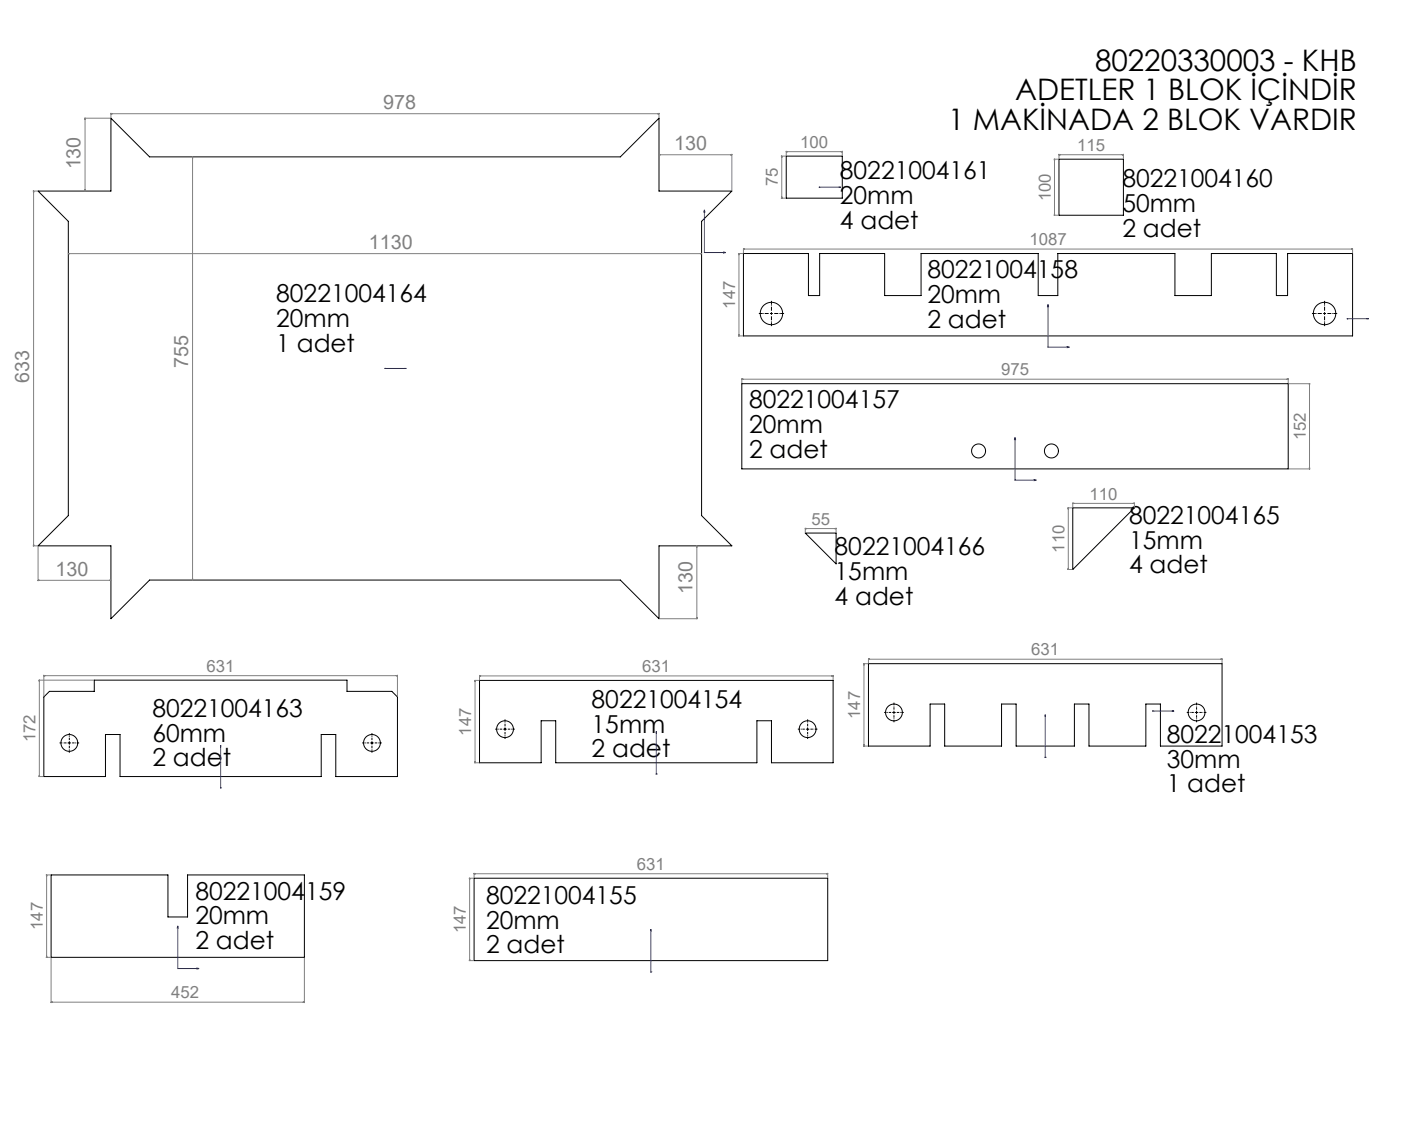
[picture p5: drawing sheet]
<svg xmlns="http://www.w3.org/2000/svg" width="2500mm" height="2000mm" viewBox="0 0 2500 2000" stroke-linecap="round" stroke-linejoin="round" font-family="sans-serif">
<g fill="none" stroke="#000" stroke-width="1.78">
<path d="M198 211l69 69h840l69-69v130h130l-54 54v525l54 54h-130v130l-69-69h-840l-69 69v-130h-130l54-54v-525l-54-54h130zM1403 279h100v75h-100zM1890 284h115v100h-115zM1327 452h116v75h20v-75h116v75h65v-75h209v75h35v-75h209v75h65v-75h116v75h20v-75h116v147h-1087zM1374 559h5M1377 557v5M2361 559h5M2364 557v5M1324 685h975v152h-975zM1914 906h110l-110 110zM1437 951h55v55zM1550 1184h631v147h-110v-75h-26v75h-102v-75h-26v75h-104v-75h-26v75h-101v-75h-26v75h-110z"/>
<path d="M856 1214h631v147h-110v-75h-26v75h-359v-75h-26v75h-110zM88 1233h80v-20h451v20h80l10 10v142h-110v-75h-26v75h-359v-75h-26v75h-110v-142zM1593 1271h5M1595 1269v5M2133 1271h5M2135 1269v5M901 1298v5M1441 1298v5M899 1301h5M1439 1301h5M121 1325h5M124 1323v5"/>
<path d="M661 1325h5M664 1323v5M91 1561h209v75h35v-75h208v147h-452zM846 1567h631v147h-631z"/>
<circle cx="1377" cy="559" r="20"/>
<circle cx="2364" cy="559" r="20"/>
<circle cx="1746" cy="805" r="12"/>
<circle cx="1876" cy="805" r="12"/>
<circle cx="1595" cy="1271" r="15"/>
<circle cx="2135" cy="1271" r="15"/>
<circle cx="901" cy="1301" r="15"/>
<circle cx="1441" cy="1301" r="15"/>
<circle cx="124" cy="1325" r="15"/>
<circle cx="664" cy="1325" r="15"/>
</g>
<g fill="none" stroke="#00f" stroke-width="1.78">
<path d="M1461 334h2zM1462 334h.1M1462 334h38M1500 334h-4h4M1257 374l1 4h-2zM1257 374v77h38M1291 450l4 1-4 1zM1870 543l1 4h-2zM1870 543v76h38M2403 569h2zM2404 569h.1M2404 569h38"/>
<path d="M2442 569h-3h3M1904 618l4 1-4 1zM686 657h2zM687 657h.1M687 657h38M725 657h-4h4M1811 780l1 4h-2zM1811 780v77h38M1845 856l4 1h-4zM1865 1275v4v-4M1865 1275v76M2056 1269h2z"/>
<path d="M2057 1269h.1M2057 1269h38M2095 1269h-4h4M1171 1305v4v-4M1171 1305v76M394 1329v4v-4M394 1329v76M1865 1350v2zM1865 1351h.1M1171 1380v2zM1171 1381h.1M394 1405v1z"/>
<path d="M394 1405h.1M317 1652l1 4h-2zM317 1652v76h38M1162 1658v4v-4M1162 1658v76M351 1727l4 1-4 1zM1162 1733v2zM1162 1734h.1"/>
</g>
<g fill="none" stroke="#808080" stroke-width="1.78">
<path d="M151 211h46M152 211v130M152 211l-1 2zM198 202v8M198 203h978M198 203h2zM1174 203h2zM1176 202v8M344 280v755M344 280v2zM1176 276h130M1176 276h2z"/>
<path d="M1304 276h2zM1306 275v65M1394 279h8M1395 279v75M1395 279v2zM1403 270v8M1403 271h100M1403 271l2-1zM1501 270l2 1zM1503 270v8M1890 275v8M1890 276h115"/>
<path d="M1890 276h2zM2003 276h2zM2005 275v8M1881 284h8M1882 284v100M1882 284v2zM151 339l1 2zM1462 334h1M1462 334h.1M59 341h8M60 341v633M60 341v2z"/>
<path d="M1394 354h8M1395 352v2zM1881 384h8M1881 382l1 2zM122 453h1130M122 453h2zM1250 452l2 1zM1256 451h2M1257 450v1M1318 452h8M1319 452v147M1319 452l-1 2z"/>
<path d="M1327 443v8M1327 444h1087M1327 444h2zM2412 444h2zM2414 443v8M2404 569h1M2404 568l1 1M2404 568v1M2405 568l-1 1M1318 599h8M1318 597l1 2zM1870 620h.1"/>
<path d="M1870 619v1M687 657h.1M687 657v1M1324 676v8M1324 677h975M1324 677l2-1zM2297 676l2 1zM2299 676v8M2300 685h38M2337 685v152M2337 685l-1 2zM2300 837h38"/>
<path d="M2336 835l1 2zM1811 857h1M1811 856l1 1M1811 856v1M1812 856l-1 1M1914 897v8M1914 898h110M1914 898h2zM2022 898h2zM2024 897v8M1905 906h8M1906 906v110"/>
<path d="M1906 906v2zM1437 942v8M1437 943h55M1437 943h2zM1490 943h2zM1492 942v8M59 974h8M60 972v2zM68 975v61M1243 974v130M1243 974v2zM1905 1016h8"/>
<path d="M1906 1014v2zM68 1035h2zM68 1035h130M196 1035h2zM343 1033l1 2zM1177 1104h67M1243 1102v2zM1550 1175v8M1550 1176h631M1550 1176h2zM2179 1176h2zM2181 1175v8"/>
<path d="M1541 1184h8M1542 1184v147M1542 1184l-1 2zM69 1213h98M70 1213v172M70 1213l1 2zM78 1204v38M78 1205h631M78 1205h2zM707 1205h2zM709 1204v38M847 1214h8"/>
<path d="M848 1214v147M848 1214l-1 2zM856 1205v8M856 1206h631M856 1206h2zM1485 1206h2zM1487 1205v8M2057 1268h.1M2057 1268v1M1541 1331h8M1541 1329l1 2zM847 1359l1 2z"/>
<path d="M1865 1351h1M1865 1351v1M847 1361h8M69 1385h8M70 1383v2zM1171 1381h1M1171 1380v1M393 1405h1M393 1405l1 1M394 1405v1M394 1405l-1 1M846 1558v8"/>
<path d="M846 1559h631M846 1559h2zM1475 1559h2zM1477 1558v8M82 1561h8M83 1561v147M83 1561v2zM837 1567h8M838 1567v147M838 1567v2zM82 1708h8M83 1706v2z"/>
<path d="M91 1709v80M543 1709v80M837 1714h8M838 1712v2zM317 1728h1M317 1728v1M1161 1734h1M91 1788h452M91 1788h2zM541 1788h2z"/>
</g>
<g fill="none" stroke="#000" stroke-width="1.78" stroke-dasharray="15.2 1.3 1.3 1.3" stroke-dashoffset="10.9" stroke-linecap="butt">
<path d="M1590 1271h-12M1595 1266v-12M1595 1276v13M1600 1271h13M2130 1271h-12M2135 1266v-12M2135 1276v13M2140 1271h13M901 1296v-13M1441 1296v-13M896 1301h-12M901 1306v12"/>
<path d="M906 1301h13M1436 1301h-12M1441 1306v12M1446 1301h13M119 1325h-13M124 1320v-12M124 1330v13M129 1325h12M659 1325h-13M664 1320v-12M664 1330v13M669 1325h12"/>
</g>
<path d="M1372 559h-18M1377 554v-17M1382 559h17M2359 559h-18M2364 554v-17M2369 559h17M1377 564v18M2364 564v18" fill="none" stroke="#000" stroke-width="1.78" stroke-dasharray="15.2 1.3 1.3 1.3" stroke-dashoffset="8.4" stroke-linecap="butt"/>
<g fill="#00f">
<path d="M2091 1269h4zM2056 1269h2z"/>
<path d="M394 1405v1zM394 1329v4z"/>
<path d="M2439 569h3zM2403 569h2zM721 657h4zM686 657h2zM1291 450l4 1-4 1zM1257 374l1 4h-2zM1496 334h4zM1461 334h2zM351 1727l4 1-4 1zM317 1652l1 4h-2zM1904 618l4 1-4 1zM1870 543l1 4h-2zM1845 856l4 1h-4zM1811 780l1 4h-2zM1162 1733v2zM1162 1658v4zM1171 1380v2zM1171 1305v4zM1865 1350v2zM1865 1275v4z"/>
</g>
<g font-size="52.9">
<text x="1954" y="126">80220330003 - KHB</text>
<text x="1812" y="179">ADETLER 1 BLOK İÇİNDİR</text>
<text x="1692" y="232">1 MAKİNADA 2 BLOK VARDIR</text>
</g>
<g font-size="44.1">
<text x="1499" y="320">80221004161</text>
<text x="2003" y="334">80221004160</text>
<text x="1499" y="364">20mm</text>
<text x="2003" y="378">50mm</text>
<text x="1499" y="408">4 adet</text>
<text x="2003" y="422">2 adet</text>
<text x="1655" y="497">80221004158</text>
<text x="493" y="540">80221004164</text>
<text x="1655" y="541">20mm</text>
<text x="493" y="584">20mm</text>
<text x="1655" y="585">2 adet</text>
<text x="493" y="628">1 adet</text>
<text x="1337" y="729">80221004157</text>
<text x="1337" y="773">20mm</text>
<text x="1337" y="817">2 adet</text>
<text x="2015" y="935">80221004165</text>
<text x="2015" y="979">15mm</text>
<text x="1489" y="991">80221004166</text>
<text x="2015" y="1023">4 adet</text>
<text x="1489" y="1035">15mm</text>
<text x="1489" y="1079">4 adet</text>
<text x="1056" y="1263">80221004154</text>
<text x="272" y="1279">80221004163</text>
<text x="1056" y="1307">15mm</text>
<text x="272" y="1323">60mm</text>
<text x="2082" y="1325">80221004153</text>
<text x="1056" y="1351">2 adet</text>
<text x="272" y="1367">2 adet</text>
<text x="2082" y="1369">30mm</text>
<text x="2082" y="1414">1 adet</text>
<text x="349" y="1605">80221004159</text>
<text x="867" y="1613">80221004155</text>
<text x="349" y="1649">20mm</text>
<text x="867" y="1657">20mm</text>
<text x="349" y="1694">2 adet</text>
<text x="867" y="1701">2 adet</text>
</g>
<g font-size="35.3" fill="#808080">
<text x="684" y="195">978</text>
<text x="1203" y="268">130</text>
<text x="144" y="302" transform="rotate(-90 144 302)">130</text>
<text x="658" y="445">1130</text>
<text x="336" y="657" transform="rotate(-90 336 657)">755</text>
<text x="52" y="683" transform="rotate(-90 52 683)">633</text>
<text x="99" y="1027">130</text>
<text x="1236" y="1060" transform="rotate(-90 1236 1060)">130</text>
</g>
<g font-size="30" fill="#808080">
<text x="1428" y="264">100</text>
<text x="1922" y="269">115</text>
<text x="1388" y="333" transform="rotate(-90 1388 333)">75</text>
<text x="1875" y="359" transform="rotate(-90 1875 359)">100</text>
<text x="1837" y="438">1087</text>
<text x="1312" y="551" transform="rotate(-90 1312 551)">147</text>
<text x="1786" y="670">975</text>
<text x="2330" y="786" transform="rotate(-90 2330 786)">152</text>
<text x="1944" y="891">110</text>
<text x="1448" y="936">55</text>
<text x="1900" y="986" transform="rotate(-90 1900 986)">110</text>
<text x="1840" y="1169">631</text>
<text x="369" y="1199">631</text>
<text x="1146" y="1199">631</text>
<text x="1535" y="1283" transform="rotate(-90 1535 1283)">147</text>
<text x="841" y="1312" transform="rotate(-90 841 1312)">147</text>
<text x="64" y="1324" transform="rotate(-90 64 1324)">172</text>
<text x="1137" y="1552">631</text>
<text x="76" y="1659" transform="rotate(-90 76 1659)">147</text>
<text x="831" y="1665" transform="rotate(-90 831 1665)">147</text>
<text x="305" y="1781">452</text>
</g>
</svg>
